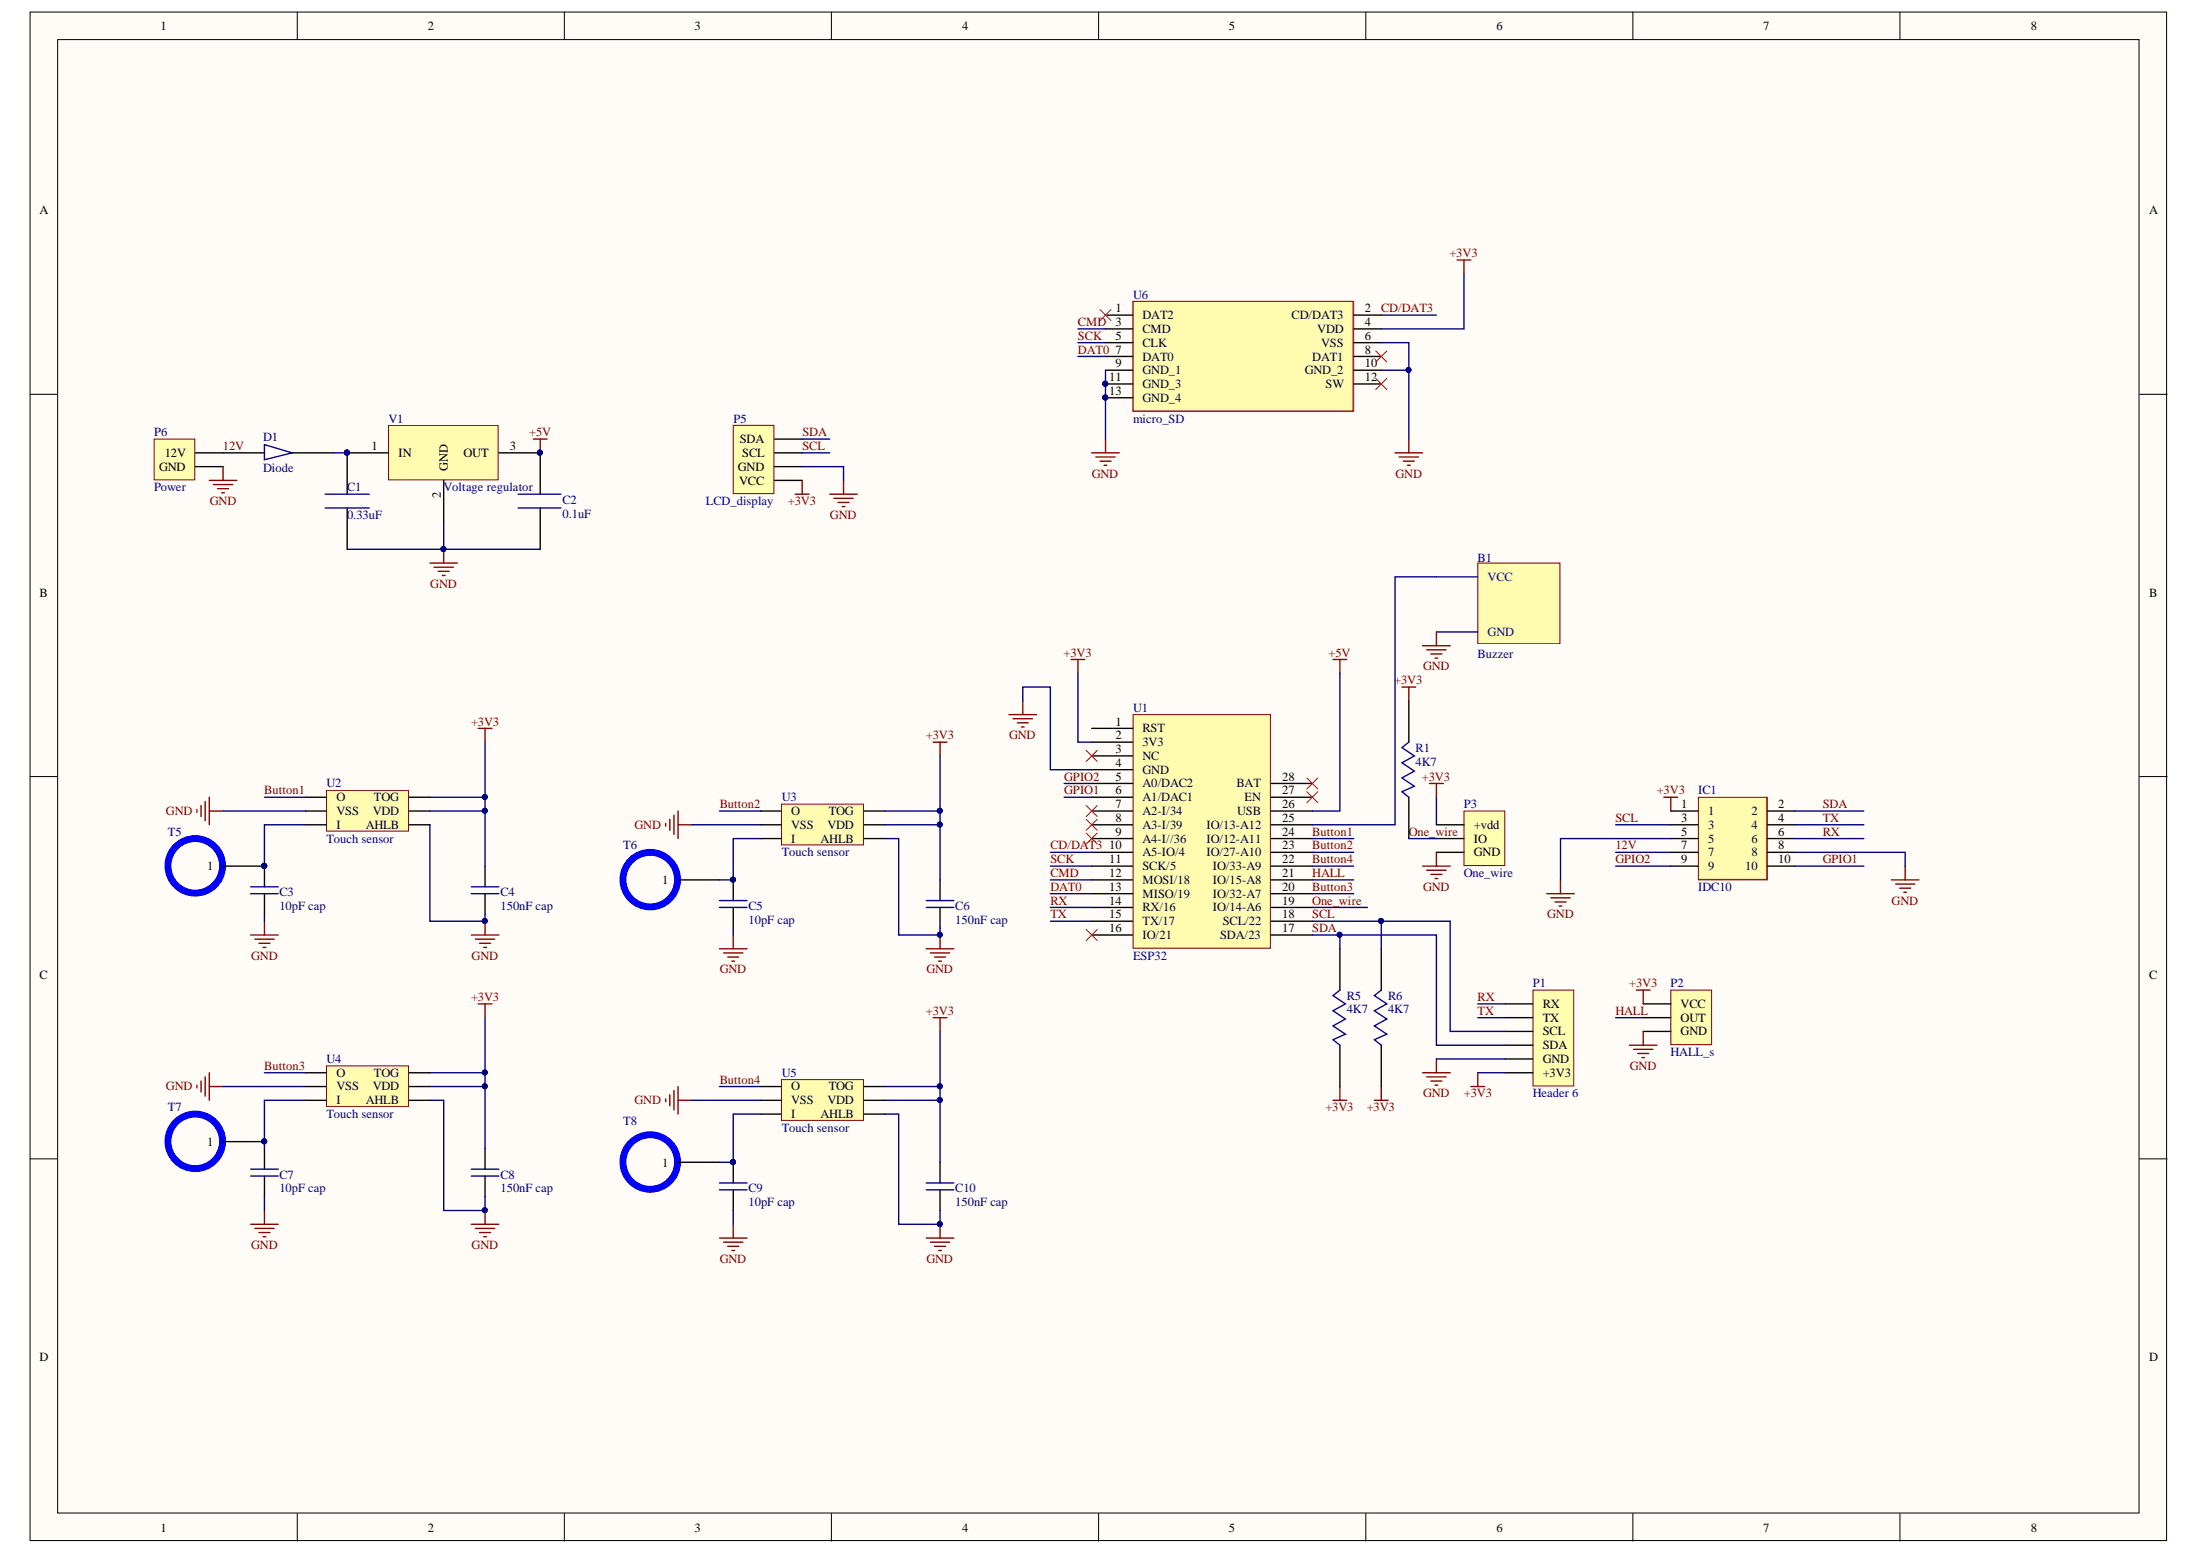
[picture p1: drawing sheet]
# Altium project Incubator_HUZZAH32.PrjPcb
ProjectTitle: Incubator-HUZZAH32; Version: V0.2.1; Website: irnas.eu; Company: IRNAS
2 sheets, 34 parts. Net scope: global (net labels, ports and power ports of the same name join across sheets).
Board file: Incubator_HUZZAH32.PcbDoc
Sheets:
  PAGE1-CONTENTS.SchDoc
  PAGE2-Incubator_HUZZAH32.SchDoc

## Sheet PAGE1-CONTENTS.SchDoc
size A3

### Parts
(Parts that share a designator on the sheet are numbered #1, #2 ... from top to bottom, then left to right.)
*?#1  SDTitleBlock  (value not drawn)  (graphical)

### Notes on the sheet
- CONTENTS:
- ISSUES RESOLVED:
- PAGE1 - CONTENTS
- PAGE2 - Incubator_HUZZAH32
- 1. Moved SD card slot, to not collide with battery connector
- 2. Hole in the centre of touch pad set to 1.3mm to be bigger
- 3. Buzzer moved away from display mounting hole, to prevent short
- Version Revision:
- V0.1  -24.8.2018.
- BLOCK DIAGRAM
- V0.2  -18.9.2018.
- Touch buttons
- ESP32 adafruit
- LCD
- V0.2.1  -23.10.2018.
- DESIGN CONSIDERATIONS
- DESIGN NOTE:
  Example text for informational
  design notes.
- DESIGN NOTE:
  Example text for critical
  design notes.
- LAYOUT NOTE:
  Example text for critical
  layout guidelines.

## Sheet PAGE2-Incubator_HUZZAH32.SchDoc
size A3

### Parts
(Parts that share a designator on the sheet are numbered #1, #2 ... from top to bottom, then left to right.)
*?#2  SDTitleBlock  (value not drawn)  (graphical)
B1  Buzzer  [Buzzer]
C1  0.33uF  [CAP0603]
C2  0.1uF  [CAP0603]
C3  10pF cap  [CAP0603]
C4  150nF cap  [CAP0603]
C5  10pF cap  [CAP0603]
C6  150nF cap  [CAP0603]
C7  10pF cap  [CAP0603]
C8  150nF cap  [CAP0603]
C9  10pF cap  [CAP0603]
C10  150nF cap  [CAP0603]
D1  Diode  [SODFL350X110-2N]
IC1  IDC10  [IDC10]
P1  Header 6  [HDR1X6]
P2  HALL  [HDR1X3]
P3  One_wire  [HDR1X3]
P5  LCD_display  [LCD_display]
P6  Power  [HDR1X2]
R1  4K7  [RES0603]
R5  4K7  [RES0603]
R6  4K7  [RES0603]
T5  Touch button  [Touch_Button]  (value not drawn)
T6  Touch button  [Touch_Button]  (value not drawn)
T7  Touch button  [Touch_Button]  (value not drawn)
T8  Touch button  [Touch_Button]  (value not drawn)
U1  ESP32  [ESP32]
U2  TTP223B  [TTP223]
U3  TTP223B  [TTP223]
U4  TTP223B  [TTP223]
U5  TTP223B  [TTP223]
U6  micro_SD  [micro_SD]
V1  KA7805ERTF  [DPAK248P950X240-3N]

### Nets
+3V3: C4.2 C6.2 C8.2 C10.2 IC1.1 P1.6(+3V3) P2.1(VCC) P3.1(+vdd) P5.1(VCC) R1.2 R5.1 R6.1 U1.2(3V3) U2.5(VDD) U3.5(VDD) U4.5(VDD) U5.5(VDD) U6.4(VDD)
+5V: C2.2 U1.26(USB) V1.3(OUT)
GND: B1.2(GND) C1.1 C2.1 C3.1 C4.1 C5.1 C6.1 C7.1 C8.1 C9.1 C10.1 IC1.5 IC1.8 P1.5(GND) P2.3(GND) P3.3(GND) P5.2(GND) P6.1(GND) U1.4(GND) U2.2(VSS) U2.4(AHLB) U2.6(TOG) U3.2(VSS) U3.4(AHLB) U3.6(TOG) U4.2(VSS) U4.4(AHLB) U4.6(TOG) U5.2(VSS) U5.4(AHLB) U5.6(TOG) U6.6(VSS) U6.9(GND_1) U6.10(GND_2) U6.11(GND_3) U6.13(GND_4) V1.2(GND)
12V: D1.2 IC1.7 P6.2(12V)
Button1: U1.24(IO/12-A11) U2.1(O)
Button2: U1.23(IO/27-A10) U3.1(O)
Button3: U1.20(IO/32-A7) U4.1(O)
Button4: U1.22(IO/33-A9) U5.1(O)
CD/DAT3: U1.10(A5-IO/4) U6.2(CD/DAT3)
CMD: U1.12(MOSI/18) U6.3(CMD)
DAT0: U1.13(MISO/19) U6.7(DAT0)
GPIO1: IC1.10 U1.6(A1/DAC1)
GPIO2: IC1.9 U1.5(A0/DAC2)
HALL: P2.2(OUT) U1.21(IO/15-A8)
One_wire: P3.2(IO) R1.1 U1.19(IO/14-A6)
RX: IC1.6 P1.1(RX) U1.14(RX/16)
SCK: U1.11(SCK/5) U6.5(CLK)
SCL: IC1.3 P1.3(SCL) P5.3(SCL) R6.2 U1.18(SCL/22)
SDA: IC1.2 P1.4(SDA) P5.4(SDA) R5.2 U1.17(SDA/23)
TX: IC1.4 P1.2(TX) U1.15(TX/17)
NetB1_1: B1.1(VCC) U1.25(IO/13-A12)
NetC1_2: C1.2 D1.1 V1.1(IN)
NetC3_2: C3.2 T5.1 U2.3(I)
NetC5_2: C5.2 T6.1 U3.3(I)
NetC7_2: C7.2 T7.1 U4.3(I)
NetC9_2: C9.2 T8.1 U5.3(I)

Not connected (* = marked no-connect by the designer): U1 1(RST)* 3(NC)* 7(A2-I/34)* 8(A3-I/39)* 9(A4-I//36)* 16(IO/21)* 27(EN)* 28(BAT)*; U6 1(DAT2)* 8(DAT1)* 12(SW)*

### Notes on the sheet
- POWER SUPPLAY
- MCU
- TOUCH BUTTONS
- CONNECTORS

## Assembly variants
ss: all parts fitted
